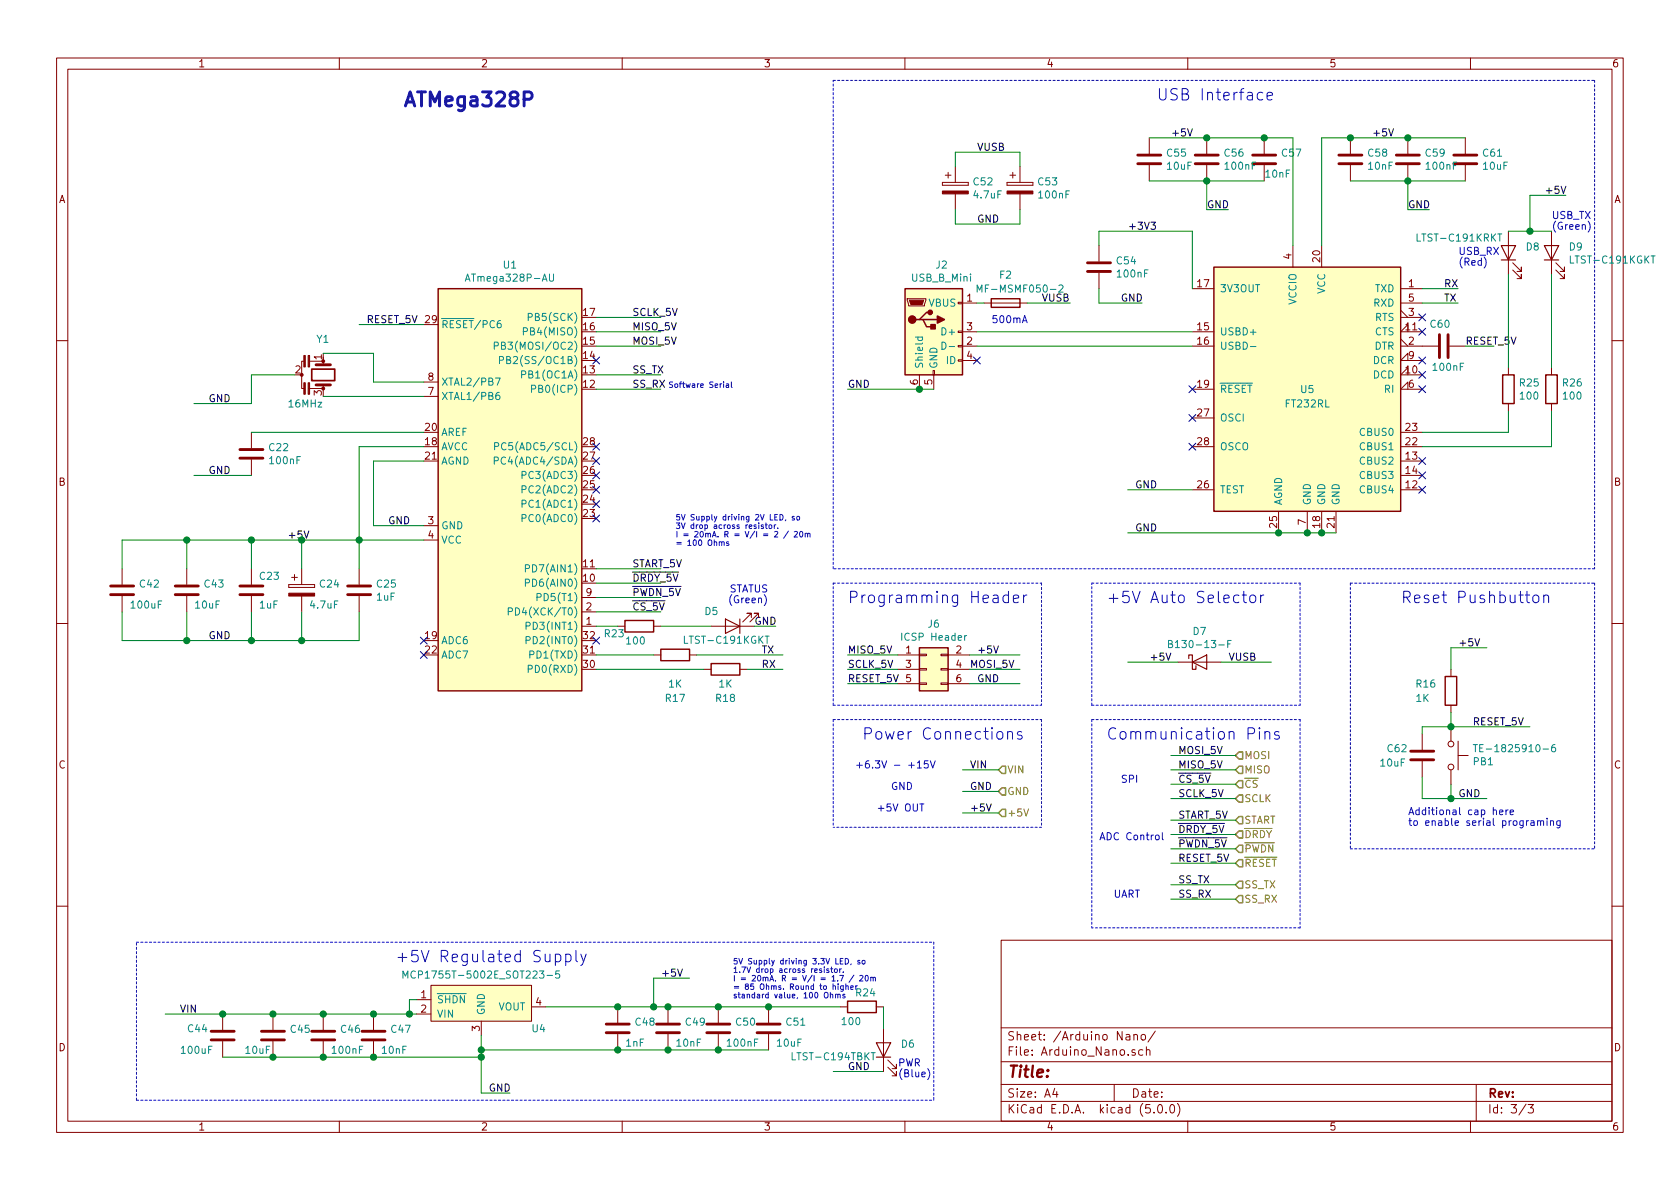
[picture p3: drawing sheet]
EESchema Schematic File Version 4
LIBS:DAQ Board-cache
EELAYER 26 0
EELAYER END
$Descr A4 11693 8268
encoding utf-8
Sheet 3 3
Title ""
Date ""
Rev ""
Comp ""
Comment1 ""
Comment2 ""
Comment3 ""
Comment4 ""
$EndDescr
$Comp
L Device:Resonator Y1
U 1 1
P 2250 2600
F 0 "Y1" V 2000 2550 50  0000 L CNN
F 1 "16MHz" V 2450 2350 50  0000 L CNN
F 2 "Resonators:CSTNE16M0V53Z000R0" H 2225 2600 50  0001 C CNN
F 3 "~" H 2225 2600 50  0001 C CNN
	1    2250 2600
	0    1    1    0   
$EndComp
$Comp
L My_MCU_Microchip_ATmega:ATmega328P-AU U1
U 1 1
P 3550 3400
F 0 "U1" H 3550 4967 50  0000 C CNN
F 1 "ATmega328P-AU" H 3550 4876 50  0000 C CNN
F 2 "Package_QFP:TQFP-32_7x7mm_P0.8mm" H 3550 3400 50  0001 C CIN
F 3 "http://ww1.microchip.com/downloads/en/DeviceDoc/ATmega328_P%20AVR%20MCU%20with%20picoPower%20Technology%20Data%20Sheet%2040001984A.pdf" H 3550 3400 50  0001 C CNN
	1    3550 3400
	1    0    0    -1  
$EndComp
Wire Wire Line
	2950 2750 2250 2750
Wire Wire Line
	2950 2650 2600 2650
Wire Wire Line
	2600 2650 2600 2450
Wire Wire Line
	2600 2450 2250 2450
Wire Wire Line
	2050 2600 1750 2600
Wire Wire Line
	1750 2600 1750 2800
Wire Wire Line
	1750 2800 1350 2800
Text Label 1450 2800 0    50   ~ 0
GND
$Comp
L Device:C C22
U 1 1
P 1750 3150
F 0 "C22" H 1865 3196 50  0000 L CNN
F 1 "100nF" H 1865 3105 50  0000 L CNN
F 2 "Capacitor_SMD:C_0603_1608Metric" H 1788 3000 50  0001 C CNN
F 3 "~" H 1750 3150 50  0001 C CNN
	1    1750 3150
	1    0    0    -1  
$EndComp
Wire Wire Line
	2950 3000 1750 3000
Wire Wire Line
	1750 3300 1350 3300
Text Label 1450 3300 0    50   ~ 0
GND
Wire Wire Line
	2950 3750 2500 3750
Wire Wire Line
	2950 3100 2500 3100
Wire Wire Line
	2950 3650 2600 3650
Text Label 2700 3650 0    50   ~ 0
GND
Text Label 2000 3750 0    50   ~ 0
+5V
$Comp
L Device:C C23
U 1 1
P 1750 4100
F 0 "C23" H 1800 4200 50  0000 L CNN
F 1 "1uF" H 1800 4000 50  0000 L CNN
F 2 "Capacitor_SMD:C_0603_1608Metric" H 1788 3950 50  0001 C CNN
F 3 "~" H 1750 4100 50  0001 C CNN
	1    1750 4100
	1    0    0    -1  
$EndComp
$Comp
L Device:CP C24
U 1 1
P 2100 4100
F 0 "C24" H 2218 4146 50  0000 L CNN
F 1 "4.7uF" H 2150 4000 50  0000 L CNN
F 2 "Capacitor_SMD:C_0603_1608Metric" H 2138 3950 50  0001 C CNN
F 3 "~" H 2100 4100 50  0001 C CNN
	1    2100 4100
	1    0    0    -1  
$EndComp
Wire Wire Line
	1750 3750 2100 3750
Wire Wire Line
	1750 3950 1750 3750
Wire Wire Line
	2100 3950 2100 3750
Connection ~ 2100 3750
$Comp
L Device:C C25
U 1 1
P 2500 4100
F 0 "C25" H 2615 4146 50  0000 L CNN
F 1 "1uF" H 2615 4055 50  0000 L CNN
F 2 "Capacitor_SMD:C_0603_1608Metric" H 2538 3950 50  0001 C CNN
F 3 "~" H 2500 4100 50  0001 C CNN
	1    2500 4100
	1    0    0    -1  
$EndComp
Wire Wire Line
	2500 3950 2500 3750
Connection ~ 2500 3750
Wire Wire Line
	2100 3750 2500 3750
Wire Wire Line
	2500 3750 2500 3100
Wire Wire Line
	2500 4450 2100 4450
Wire Wire Line
	2500 4250 2500 4450
Wire Wire Line
	1750 4250 1750 4450
Connection ~ 1750 4450
Wire Wire Line
	2100 4250 2100 4450
Connection ~ 2100 4450
Wire Wire Line
	2100 4450 1750 4450
Text Label 1450 4450 0    50   ~ 0
GND
Wire Wire Line
	2950 3200 2600 3200
Wire Wire Line
	2600 3200 2600 3650
$Comp
L Device:R R17
U 1 1
P 4700 4550
F 0 "R17" V 5000 4550 50  0000 C CNN
F 1 "1K" V 4900 4550 50  0000 C CNN
F 2 "Resistor_SMD:R_0603_1608Metric" V 4630 4550 50  0001 C CNN
F 3 "~" H 4700 4550 50  0001 C CNN
	1    4700 4550
	0    1    1    0   
$EndComp
$Comp
L Device:R R18
U 1 1
P 5050 4650
F 0 "R18" V 5250 4650 50  0000 C CNN
F 1 "1K" V 5150 4650 50  0000 C CNN
F 2 "Resistor_SMD:R_0603_1608Metric" V 4980 4650 50  0001 C CNN
F 3 "~" H 5050 4650 50  0001 C CNN
	1    5050 4650
	0    1    1    0   
$EndComp
Wire Wire Line
	4550 4550 4150 4550
Wire Wire Line
	4900 4650 4150 4650
Wire Wire Line
	4850 4550 5450 4550
Wire Wire Line
	5200 4650 5450 4650
Text Label 5300 4550 0    50   ~ 0
TX
Text Label 5300 4650 0    50   ~ 0
RX
$Comp
L Device:R R16
U 1 1
P 10100 4800
F 0 "R16" H 9850 4850 50  0000 L CNN
F 1 "1K" H 9850 4750 50  0000 L CNN
F 2 "Resistor_SMD:R_0603_1608Metric" V 10030 4800 50  0001 C CNN
F 3 "~" H 10100 4800 50  0001 C CNN
	1    10100 4800
	1    0    0    -1  
$EndComp
Wire Wire Line
	10100 5550 10350 5550
Wire Wire Line
	10100 4500 10350 4500
Text Label 10150 4500 0    50   ~ 0
+5V
Text Label 10150 5550 0    50   ~ 0
GND
Wire Wire Line
	2950 2250 2500 2250
Text Label 10250 5050 0    50   ~ 0
RESET_5V
Text Label 2550 2250 0    50   ~ 0
RESET_5V
Wire Wire Line
	4150 2200 4600 2200
Wire Wire Line
	4150 2300 4600 2300
Wire Wire Line
	4150 2400 4600 2400
Wire Wire Line
	4150 4250 4600 4250
Wire Wire Line
	4150 3950 4600 3950
Wire Wire Line
	4150 4050 4600 4050
Text Label 4400 4250 0    50   ~ 0
~CS_5V
Text Label 4400 2400 0    50   ~ 0
MOSI_5V
Text Label 4400 2300 0    50   ~ 0
MISO_5V
Text Label 4400 2200 0    50   ~ 0
SCLK_5V
Text Label 4400 3950 0    50   ~ 0
START_5V
Text Label 4400 4050 0    50   ~ 0
~DRDY_5V
Wire Wire Line
	4150 4150 4600 4150
Text Label 4400 4150 0    50   ~ 0
~PWDN_5V
NoConn ~ 2950 4450
NoConn ~ 2950 4550
NoConn ~ 4150 3600
NoConn ~ 4150 3500
NoConn ~ 4150 3400
NoConn ~ 4150 3300
NoConn ~ 4150 3200
NoConn ~ 4150 3100
NoConn ~ 4150 2500
Text Notes 9750 4200 0    79   ~ 0
Reset Pushbutton
Wire Notes Line
	9400 4050 11100 4050
Wire Wire Line
	10100 4650 10100 4500
$Comp
L Connector:USB_B_Mini J2
U 1 1
P 6500 2300
F 0 "J2" H 6555 2767 50  0000 C CNN
F 1 "USB_B_Mini" H 6555 2676 50  0000 C CNN
F 2 "Connector_USB:USB_Micro-B_Wuerth_629105150521" H 6650 2250 50  0001 C CNN
F 3 "~" H 6650 2250 50  0001 C CNN
	1    6500 2300
	1    0    0    -1  
$EndComp
$Comp
L Device:Fuse F2
U 1 1
P 7000 2100
F 0 "F2" V 6803 2100 50  0000 C CNN
F 1 "MF-MSMF050-2" V 6900 2200 50  0000 C CNN
F 2 "Fuse:Fuse_1812_4532Metric" V 6930 2100 50  0001 C CNN
F 3 "~" H 7000 2100 50  0001 C CNN
	1    7000 2100
	0    1    1    0   
$EndComp
Text Label 7250 2100 0    50   ~ 0
VUSB
$Comp
L Interface_USB:FT232RL U5
U 1 1
P 9100 2700
F 0 "U5" H 9100 2700 50  0000 C CNN
F 1 "FT232RL" H 9100 2600 50  0000 C CNN
F 2 "Package_SO:SSOP-28_5.3x10.2mm_P0.65mm" H 9100 2700 50  0001 C CNN
F 3 "http://www.ftdichip.com/Products/ICs/FT232RL.htm" H 9100 2700 50  0001 C CNN
	1    9100 2700
	1    0    0    -1  
$EndComp
Wire Wire Line
	6850 2100 6800 2100
Wire Wire Line
	7150 2100 7450 2100
NoConn ~ 6800 2500
NoConn ~ 8300 2700
NoConn ~ 8300 2900
NoConn ~ 8300 3100
Wire Wire Line
	8300 3400 7850 3400
Text Label 7900 3400 0    50   ~ 0
GND
Wire Wire Line
	9300 3700 9200 3700
Connection ~ 9100 3700
Wire Wire Line
	9100 3700 8900 3700
Connection ~ 9200 3700
Wire Wire Line
	9200 3700 9100 3700
Wire Wire Line
	8900 3700 7850 3700
Connection ~ 8900 3700
Text Label 7900 3700 0    50   ~ 0
GND
NoConn ~ 9900 3400
NoConn ~ 9900 3300
NoConn ~ 9900 3200
$Comp
L Device:R R25
U 1 1
P 10500 2700
F 0 "R25" H 10570 2746 50  0000 L CNN
F 1 "100" H 10570 2655 50  0000 L CNN
F 2 "Resistor_SMD:R_0603_1608Metric" V 10430 2700 50  0001 C CNN
F 3 "~" H 10500 2700 50  0001 C CNN
	1    10500 2700
	1    0    0    -1  
$EndComp
Wire Wire Line
	9900 2000 10150 2000
Wire Wire Line
	9900 2100 10150 2100
Text Label 10050 2000 0    50   ~ 0
RX
Text Label 10050 2100 0    50   ~ 0
TX
NoConn ~ 9900 2200
NoConn ~ 9900 2300
NoConn ~ 9900 2600
NoConn ~ 9900 2500
NoConn ~ 9900 2700
$Comp
L Device:R R26
U 1 1
P 10800 2700
F 0 "R26" H 10870 2746 50  0000 L CNN
F 1 "100" H 10870 2655 50  0000 L CNN
F 2 "Resistor_SMD:R_0603_1608Metric" V 10730 2700 50  0001 C CNN
F 3 "~" H 10800 2700 50  0001 C CNN
	1    10800 2700
	1    0    0    -1  
$EndComp
Wire Wire Line
	9900 3000 10500 3000
Wire Wire Line
	10500 3000 10500 2850
Wire Wire Line
	9900 3100 10800 3100
Wire Wire Line
	10800 3100 10800 2850
$Comp
L Device:LED D8
U 1 1
P 10500 1750
F 0 "D8" V 10538 1633 50  0000 R CNN
F 1 "LTST-C191KRKT" V 10600 2400 50  0000 R CNN
F 2 "LED_SMD:LED_0603_1608Metric" H 10500 1750 50  0001 C CNN
F 3 "~" H 10500 1750 50  0001 C CNN
	1    10500 1750
	0    -1   -1   0   
$EndComp
$Comp
L Device:LED D9
U 1 1
P 10800 1750
F 0 "D9" V 10838 1633 50  0000 R CNN
F 1 "LTST-C191KGKT" V 10747 1633 50  0000 R CNN
F 2 "LED_SMD:LED_0603_1608Metric" H 10800 1750 50  0001 C CNN
F 3 "~" H 10800 1750 50  0001 C CNN
	1    10800 1750
	0    -1   -1   0   
$EndComp
Wire Wire Line
	10500 1600 10650 1600
Wire Wire Line
	10650 1600 10650 1350
Wire Wire Line
	10650 1350 10900 1350
Connection ~ 10650 1600
Wire Wire Line
	10650 1600 10800 1600
Text Label 10750 1350 0    50   ~ 0
+5V
Wire Wire Line
	6500 2700 6400 2700
Connection ~ 6400 2700
Wire Wire Line
	6400 2700 5900 2700
Text Label 5900 2700 0    50   ~ 0
GND
$Comp
L Device:C C60
U 1 1
P 10050 2400
F 0 "C60" V 10200 2350 50  0000 L CNN
F 1 "100nF" V 9900 2250 50  0000 L CNN
F 2 "Capacitor_SMD:C_0603_1608Metric" H 10088 2250 50  0001 C CNN
F 3 "~" H 10050 2400 50  0001 C CNN
	1    10050 2400
	0    -1   -1   0   
$EndComp
Wire Wire Line
	10200 2400 10400 2400
Wire Wire Line
	8300 2000 8300 1600
Wire Wire Line
	8300 1600 7650 1600
$Comp
L Device:C C54
U 1 1
P 7650 1850
F 0 "C54" H 7765 1896 50  0000 L CNN
F 1 "100nF" H 7765 1805 50  0000 L CNN
F 2 "Capacitor_SMD:C_0603_1608Metric" H 7688 1700 50  0001 C CNN
F 3 "~" H 7650 1850 50  0001 C CNN
	1    7650 1850
	1    0    0    -1  
$EndComp
Wire Wire Line
	7650 1700 7650 1600
Wire Wire Line
	7650 2000 7650 2100
Wire Wire Line
	7650 2100 7950 2100
Text Label 7800 2100 0    50   ~ 0
GND
Wire Wire Line
	8300 2300 6800 2300
Wire Wire Line
	8300 2400 6800 2400
Text Label 7850 1600 0    50   ~ 0
+3V3
$Comp
L Device:C C57
U 1 1
P 8800 1100
F 0 "C57" H 8915 1146 50  0000 L CNN
F 1 "10nF" H 8800 1000 50  0000 L CNN
F 2 "Capacitor_SMD:C_0603_1608Metric" H 8838 950 50  0001 C CNN
F 3 "~" H 8800 1100 50  0001 C CNN
	1    8800 1100
	1    0    0    -1  
$EndComp
$Comp
L Device:C C56
U 1 1
P 8400 1100
F 0 "C56" H 8515 1146 50  0000 L CNN
F 1 "100nF" H 8515 1055 50  0000 L CNN
F 2 "Capacitor_SMD:C_0603_1608Metric" H 8438 950 50  0001 C CNN
F 3 "~" H 8400 1100 50  0001 C CNN
	1    8400 1100
	1    0    0    -1  
$EndComp
$Comp
L Device:C C55
U 1 1
P 8000 1100
F 0 "C55" H 8115 1146 50  0000 L CNN
F 1 "10uF" H 8115 1055 50  0000 L CNN
F 2 "Capacitor_SMD:C_0603_1608Metric" H 8038 950 50  0001 C CNN
F 3 "~" H 8000 1100 50  0001 C CNN
	1    8000 1100
	1    0    0    -1  
$EndComp
$Comp
L Device:C C61
U 1 1
P 10200 1100
F 0 "C61" H 10315 1146 50  0000 L CNN
F 1 "10uF" H 10315 1055 50  0000 L CNN
F 2 "Capacitor_SMD:C_0603_1608Metric" H 10238 950 50  0001 C CNN
F 3 "~" H 10200 1100 50  0001 C CNN
	1    10200 1100
	1    0    0    -1  
$EndComp
$Comp
L Device:C C59
U 1 1
P 9800 1100
F 0 "C59" H 9915 1146 50  0000 L CNN
F 1 "100nF" H 9915 1055 50  0000 L CNN
F 2 "Capacitor_SMD:C_0603_1608Metric" H 9838 950 50  0001 C CNN
F 3 "~" H 9800 1100 50  0001 C CNN
	1    9800 1100
	1    0    0    -1  
$EndComp
$Comp
L Device:C C58
U 1 1
P 9400 1100
F 0 "C58" H 9515 1146 50  0000 L CNN
F 1 "10nF" H 9515 1055 50  0000 L CNN
F 2 "Capacitor_SMD:C_0603_1608Metric" H 9438 950 50  0001 C CNN
F 3 "~" H 9400 1100 50  0001 C CNN
	1    9400 1100
	1    0    0    -1  
$EndComp
Wire Wire Line
	9000 1700 9000 950 
Wire Wire Line
	9000 950  8800 950 
Wire Wire Line
	9200 1700 9200 950 
Wire Wire Line
	9200 950  9400 950 
Wire Wire Line
	10200 950  9800 950 
Connection ~ 9400 950 
Connection ~ 9800 950 
Wire Wire Line
	9800 950  9400 950 
Wire Wire Line
	10200 1250 9800 1250
Connection ~ 9800 1250
Wire Wire Line
	9800 1250 9400 1250
Wire Wire Line
	9800 1250 9800 1450
Wire Wire Line
	9800 1450 9950 1450
Wire Wire Line
	8800 950  8400 950 
Connection ~ 8800 950 
Connection ~ 8400 950 
Wire Wire Line
	8400 950  8000 950 
Wire Wire Line
	8800 1250 8400 1250
Connection ~ 8400 1250
Wire Wire Line
	8400 1250 8000 1250
Wire Wire Line
	8400 1250 8400 1450
Wire Wire Line
	8400 1450 8550 1450
Text Label 8400 1450 0    50   ~ 0
GND
Text Label 9800 1450 0    50   ~ 0
GND
Text Label 9550 950  0    50   ~ 0
+5V
Text Label 8150 950  0    50   ~ 0
+5V
$Comp
L Device:CP C52
U 1 1
P 6650 1300
F 0 "C52" H 6768 1346 50  0000 L CNN
F 1 "4.7uF" H 6768 1255 50  0000 L CNN
F 2 "Capacitor_SMD:C_0603_1608Metric" H 6688 1150 50  0001 C CNN
F 3 "~" H 6650 1300 50  0001 C CNN
	1    6650 1300
	1    0    0    -1  
$EndComp
$Comp
L Device:CP C53
U 1 1
P 7100 1300
F 0 "C53" H 7218 1346 50  0000 L CNN
F 1 "100nF" H 7218 1255 50  0000 L CNN
F 2 "Capacitor_SMD:C_0603_1608Metric" H 7138 1150 50  0001 C CNN
F 3 "~" H 7100 1300 50  0001 C CNN
	1    7100 1300
	1    0    0    -1  
$EndComp
Wire Wire Line
	6650 1150 6650 1050
Wire Wire Line
	6650 1050 7100 1050
Wire Wire Line
	7100 1050 7100 1150
Wire Wire Line
	6650 1450 6650 1550
Wire Wire Line
	6650 1550 7100 1550
Wire Wire Line
	7100 1550 7100 1450
Text Label 6800 1050 0    50   ~ 0
VUSB
Text Label 6800 1550 0    50   ~ 0
GND
Text Notes 8050 700  0    79   ~ 0
USB Interface
Wire Notes Line
	5800 550  11100 550 
Wire Notes Line
	11100 550  11100 3950
Wire Notes Line
	11100 3950 5800 3950
Wire Notes Line
	5800 3950 5800 550 
$Comp
L Connector_Generic:Conn_02x03_Odd_Even J6
U 1 1
P 6450 4650
F 0 "J6" H 6500 4967 50  0000 C CNN
F 1 "ICSP Header" H 6500 4876 50  0000 C CNN
F 2 "Connector_PinHeader_2.54mm:PinHeader_2x03_P2.54mm_Vertical" H 6450 4650 50  0001 C CNN
F 3 "~" H 6450 4650 50  0001 C CNN
	1    6450 4650
	1    0    0    -1  
$EndComp
Text Label 5900 4550 0    50   ~ 0
MISO_5V
Text Label 5900 4650 0    50   ~ 0
SCLK_5V
Text Label 5900 4750 0    50   ~ 0
RESET_5V
Text Label 6800 4550 0    50   ~ 0
+5V
Text Label 6750 4650 0    50   ~ 0
MOSI_5V
Text Label 6800 4750 0    50   ~ 0
GND
Text Notes 5900 4200 0    79   ~ 0
Programming Header
Wire Notes Line
	5800 4050 7250 4050
Wire Notes Line
	7250 4050 7250 4900
Wire Notes Line
	5800 4900 5800 4050
Wire Notes Line
	5800 4900 7250 4900
$Comp
L Device:D_Schottky D7
U 1 1
P 8350 4600
F 0 "D7" H 8350 4816 50  0000 C CNN
F 1 "B130-13-F" H 8350 4725 50  0000 C CNN
F 2 "Diode_SMD:D_SMA" H 8350 4600 50  0001 C CNN
F 3 "~" H 8350 4600 50  0001 C CNN
	1    8350 4600
	1    0    0    -1  
$EndComp
Wire Wire Line
	8200 4600 7850 4600
Wire Wire Line
	8500 4600 8850 4600
Text Label 8000 4600 0    50   ~ 0
+5V
Text Label 8550 4600 0    50   ~ 0
VUSB
Text Notes 7700 4200 0    79   ~ 0
+5V Auto Selector
Wire Notes Line
	7600 4050 9050 4050
Wire Notes Line
	7600 4900 9050 4900
$Comp
L Device:R R23
U 1 1
P 4450 4350
F 0 "R23" V 4500 4100 50  0000 L CNN
F 1 "100" V 4550 4250 50  0000 L CNN
F 2 "Resistor_SMD:R_0603_1608Metric" V 4380 4350 50  0001 C CNN
F 3 "~" H 4450 4350 50  0001 C CNN
	1    4450 4350
	0    1    1    0   
$EndComp
$Comp
L Device:LED D5
U 1 1
P 5100 4350
F 0 "D5" H 5300 4250 50  0000 R CNN
F 1 "LTST-C191KGKT" H 5450 4450 50  0000 R CNN
F 2 "LED_SMD:LED_0603_1608Metric" H 5100 4350 50  0001 C CNN
F 3 "~" H 5100 4350 50  0001 C CNN
	1    5100 4350
	-1   0    0    1   
$EndComp
Wire Wire Line
	4300 4350 4150 4350
$Comp
L Device:C C48
U 1 1
P 4300 7150
F 0 "C48" H 4415 7196 50  0000 L CNN
F 1 "1nF" H 4350 7050 50  0000 L CNN
F 2 "Capacitor_SMD:C_0603_1608Metric" H 4338 7000 50  0001 C CNN
F 3 "~" H 4300 7150 50  0001 C CNN
	1    4300 7150
	1    0    0    -1  
$EndComp
$Comp
L Device:C C49
U 1 1
P 4650 7150
F 0 "C49" H 4765 7196 50  0000 L CNN
F 1 "10nF" H 4700 7050 50  0000 L CNN
F 2 "Capacitor_SMD:C_0603_1608Metric" H 4688 7000 50  0001 C CNN
F 3 "~" H 4650 7150 50  0001 C CNN
	1    4650 7150
	1    0    0    -1  
$EndComp
$Comp
L Device:C C50
U 1 1
P 5000 7150
F 0 "C50" H 5115 7196 50  0000 L CNN
F 1 "100nF" H 5050 7050 50  0000 L CNN
F 2 "Capacitor_SMD:C_0603_1608Metric" H 5038 7000 50  0001 C CNN
F 3 "~" H 5000 7150 50  0001 C CNN
	1    5000 7150
	1    0    0    -1  
$EndComp
$Comp
L Device:C C51
U 1 1
P 5350 7150
F 0 "C51" H 5465 7196 50  0000 L CNN
F 1 "10uF" H 5400 7050 50  0000 L CNN
F 2 "Capacitor_SMD:C_0603_1608Metric" H 5388 7000 50  0001 C CNN
F 3 "~" H 5350 7150 50  0001 C CNN
	1    5350 7150
	1    0    0    -1  
$EndComp
$Comp
L Device:C C44
U 1 1
P 1550 7200
F 0 "C44" H 1300 7250 50  0000 L CNN
F 1 "100uF" H 1250 7100 50  0000 L CNN
F 2 "Capacitor_SMD:C_1206_3216Metric" H 1588 7050 50  0001 C CNN
F 3 "~" H 1550 7200 50  0001 C CNN
	1    1550 7200
	1    0    0    -1  
$EndComp
$Comp
L Device:C C45
U 1 1
P 1900 7200
F 0 "C45" H 2015 7246 50  0000 L CNN
F 1 "10uF" H 1700 7100 50  0000 L CNN
F 2 "Capacitor_SMD:C_0603_1608Metric" H 1938 7050 50  0001 C CNN
F 3 "~" H 1900 7200 50  0001 C CNN
	1    1900 7200
	1    0    0    -1  
$EndComp
$Comp
L Device:C C46
U 1 1
P 2250 7200
F 0 "C46" H 2365 7246 50  0000 L CNN
F 1 "100nF" H 2300 7100 50  0000 L CNN
F 2 "Capacitor_SMD:C_0603_1608Metric" H 2288 7050 50  0001 C CNN
F 3 "~" H 2250 7200 50  0001 C CNN
	1    2250 7200
	1    0    0    -1  
$EndComp
$Comp
L Device:C C47
U 1 1
P 2600 7200
F 0 "C47" H 2715 7246 50  0000 L CNN
F 1 "10nF" H 2650 7100 50  0000 L CNN
F 2 "Capacitor_SMD:C_0603_1608Metric" H 2638 7050 50  0001 C CNN
F 3 "~" H 2600 7200 50  0001 C CNN
	1    2600 7200
	1    0    0    -1  
$EndComp
Connection ~ 1550 7050
Wire Wire Line
	1550 7050 1150 7050
Connection ~ 1900 7050
Wire Wire Line
	1900 7050 1550 7050
Connection ~ 2250 7050
Wire Wire Line
	2250 7050 1900 7050
Connection ~ 2600 7050
Wire Wire Line
	2600 7050 2250 7050
Wire Wire Line
	1550 7350 1900 7350
Connection ~ 1900 7350
Wire Wire Line
	1900 7350 2250 7350
Connection ~ 2250 7350
Wire Wire Line
	2250 7350 2600 7350
Connection ~ 4300 7300
Wire Wire Line
	4300 7300 4650 7300
Connection ~ 4650 7300
Wire Wire Line
	4650 7300 5000 7300
Connection ~ 5000 7300
Wire Wire Line
	5000 7300 5350 7300
Wire Wire Line
	5350 7000 5000 7000
Connection ~ 4300 7000
Connection ~ 4650 7000
Wire Wire Line
	4650 7000 4550 7000
Connection ~ 5000 7000
Wire Wire Line
	5000 7000 4650 7000
Wire Wire Line
	4550 7000 4550 6800
Wire Wire Line
	4550 6800 4800 6800
Connection ~ 4550 7000
Wire Wire Line
	4550 7000 4300 7000
Wire Wire Line
	5350 7000 5850 7000
Connection ~ 5350 7000
$Comp
L Device:R R24
U 1 1
P 6000 7000
F 0 "R24" V 5900 6950 50  0000 L CNN
F 1 "100" V 6100 6850 50  0000 L CNN
F 2 "Resistor_SMD:R_0603_1608Metric" V 5930 7000 50  0001 C CNN
F 3 "~" H 6000 7000 50  0001 C CNN
	1    6000 7000
	0    1    1    0   
$EndComp
Wire Wire Line
	3350 7350 3350 7600
Wire Wire Line
	3350 7600 3550 7600
Text Label 1250 7050 0    50   ~ 0
VIN
Text Label 4600 6800 0    50   ~ 0
+5V
Text Label 3400 7600 0    50   ~ 0
GND
Wire Wire Line
	6150 7450 5800 7450
Text Label 5900 7450 0    50   ~ 0
GND
$Comp
L Device:C C43
U 1 1
P 1300 4100
F 0 "C43" H 1415 4146 50  0000 L CNN
F 1 "10uF" H 1350 4000 50  0000 L CNN
F 2 "Capacitor_SMD:C_0603_1608Metric" H 1338 3950 50  0001 C CNN
F 3 "~" H 1300 4100 50  0001 C CNN
	1    1300 4100
	1    0    0    -1  
$EndComp
$Comp
L Device:C C42
U 1 1
P 850 4100
F 0 "C42" H 965 4146 50  0000 L CNN
F 1 "100uF" H 900 4000 50  0000 L CNN
F 2 "Capacitor_SMD:C_1206_3216Metric" H 888 3950 50  0001 C CNN
F 3 "~" H 850 4100 50  0001 C CNN
	1    850  4100
	1    0    0    -1  
$EndComp
Wire Wire Line
	1750 3750 1300 3750
Wire Wire Line
	850  3750 850  3950
Connection ~ 1750 3750
Wire Wire Line
	850  4250 850  4450
Wire Wire Line
	850  4450 1300 4450
Wire Wire Line
	1300 4250 1300 4450
Connection ~ 1300 4450
Wire Wire Line
	1300 4450 1750 4450
Wire Wire Line
	1300 3950 1300 3750
Connection ~ 1300 3750
Wire Wire Line
	1300 3750 850  3750
Text Notes 2750 6700 0    79   ~ 0
+5V Regulated Supply\n
Wire Notes Line
	6500 6550 6500 7650
Wire Notes Line
	950  7650 950  6550
Text Notes 2800 750  0    98   ~ 20
ATMega328P
Text HLabel 8600 5250 2    50   Input ~ 0
MOSI
Text HLabel 8600 5350 2    50   Input ~ 0
MISO
Text HLabel 8600 5450 2    50   Input ~ 0
~CS
Text HLabel 8600 5550 2    50   Input ~ 0
SCLK
Text HLabel 8600 5700 2    50   Input ~ 0
START
Text HLabel 8600 5800 2    50   Input ~ 0
~DRDY
Text HLabel 8600 5900 2    50   Input ~ 0
~PWDN
Text HLabel 8600 6150 2    50   Input ~ 0
SS_TX
Text HLabel 8600 6250 2    50   Input ~ 0
SS_RX
Text HLabel 8600 6000 2    50   Input ~ 0
~RESET
Text HLabel 6950 5350 2    50   Input ~ 0
VIN
Text HLabel 6950 5500 2    50   Input ~ 0
GND
Wire Wire Line
	6950 5350 6700 5350
Wire Wire Line
	6950 5500 6700 5500
Text Label 6750 5350 0    50   ~ 0
VIN
Text Label 6750 5500 0    50   ~ 0
GND
Text Label 8200 5250 0    50   ~ 0
MOSI_5V
Text Label 8200 5350 0    50   ~ 0
MISO_5V
Text Label 8200 5450 0    50   ~ 0
~CS_5V
Text Label 8200 5550 0    50   ~ 0
SCLK_5V
Text Label 8200 5700 0    50   ~ 0
START_5V
Text Label 8200 5800 0    50   ~ 0
~DRDY_5V
Text Label 8200 5900 0    50   ~ 0
~PWDN_5V
Text Label 8200 6000 0    50   ~ 0
RESET_5V
Text Label 8200 6150 0    50   ~ 0
SS_TX
Text Label 8200 6250 0    50   ~ 0
SS_RX
Text Notes 6000 5150 0    79   ~ 0
Power Connections
Text Notes 7700 5150 0    79   ~ 0
Communication Pins
Wire Notes Line
	5800 5000 7250 5000
Wire Notes Line
	7250 5750 5800 5750
Wire Notes Line
	7600 5000 9050 5000
Wire Notes Line
	9050 6450 7600 6450
Text Notes 7800 5450 0    50   ~ 0
SPI
Text Notes 7650 5850 0    50   ~ 0
ADC Control
Text Notes 7750 6250 0    50   ~ 0
UART
Text Notes 5950 5350 0    50   ~ 0
+6.3V - +15V
Text Notes 6200 5500 0    50   ~ 0
GND\n
Text HLabel 6950 5650 2    50   Input ~ 0
+5V
Wire Wire Line
	6950 5650 6700 5650
Text Label 6750 5650 0    50   ~ 0
+5V
Text Notes 6100 5650 0    50   ~ 0
+5V OUT
Wire Notes Line
	7250 5000 7250 5750
Wire Notes Line
	5800 5000 5800 5750
Wire Wire Line
	10100 5450 10100 5550
Wire Wire Line
	10100 5050 10100 4950
Text Notes 4700 3800 0    39   ~ 0
5V Supply driving 2V LED, so \n3V drop across resistor. \nI = 20mA. R = V/I = 2 / 20m \n= 100 Ohms
Text Notes 5350 4200 2    50   ~ 0
STATUS\n(Green)
$Comp
L Device:LED D6
U 1 1
P 6150 7300
AR Path="/5D80B4DC/5DB71A05" Ref="D6"  Part="1" 
AR Path="/5D7F9BD3/5DB71A05" Ref="D?"  Part="1" 
F 0 "D6" V 6188 7182 50  0000 R CNN
F 1 "LTST-C194TBKT" V 6100 7950 50  0000 R CNN
F 2 "LED_SMD:LED_0603_1608Metric" H 6150 7300 50  0001 C CNN
F 3 "~" H 6150 7300 50  0001 C CNN
	1    6150 7300
	0    -1   -1   0   
$EndComp
Text Notes 6250 7500 0    50   ~ 0
PWR\n(Blue)
Wire Wire Line
	6150 7150 6150 7000
Text Notes 5100 6950 0    39   ~ 0
5V Supply driving 3.3V LED, so \n1.7V drop across resistor. \nI = 20mA. R = V/I = 1.7 / 20m \n= 85 Ohms. Round to higher \nstandard value, 100 Ohms
Text Notes 10150 1850 0    50   ~ 0
USB_RX\n(Red)
Text Notes 10800 1600 0    50   ~ 0
USB_TX\n(Green)
Wire Wire Line
	10500 1900 10500 2550
Wire Wire Line
	10800 1900 10800 2550
Text Notes 6900 2250 0    50   ~ 0
500mA
$Comp
L My_Switch:TE-1825910-6 PB1
U 1 1
P 10100 5250
F 0 "PB1" V 10054 5398 50  0000 L CNN
F 1 "TE-1825910-6" V 10145 5398 50  0000 L CNN
F 2 "Switches:1825910-6" H 10100 5450 50  0001 C CNN
F 3 "" H 10100 5450 50  0001 C CNN
	1    10100 5250
	0    1    -1   0   
$EndComp
Connection ~ 10100 5050
Wire Wire Line
	5250 4350 5400 4350
Text Label 5250 4350 0    50   ~ 0
GND
NoConn ~ 4150 4450
$Comp
L My_Regulator_Linear:MCP1755T-5002E_SOT223-5 U4
U 1 1
P 3000 6850
F 0 "U4" H 3750 6550 50  0000 C CNN
F 1 "MCP1755T-5002E_SOT223-5" H 3350 6924 50  0000 C CNN
F 2 "Package_TO_SOT_SMD:SOT-223-6" H 3450 6100 50  0001 C CNN
F 3 "" H 3450 6100 50  0001 C CNN
	1    3000 6850
	1    0    0    -1  
$EndComp
Wire Wire Line
	2600 7350 3350 7350
Connection ~ 2600 7350
Wire Wire Line
	3350 7200 3350 7300
Connection ~ 3350 7350
Wire Wire Line
	3350 7300 4300 7300
Connection ~ 3350 7300
Wire Wire Line
	3350 7300 3350 7350
Wire Wire Line
	3800 7000 4300 7000
Wire Wire Line
	2600 7050 2850 7050
Wire Notes Line
	950  6550 6500 6550
Wire Notes Line
	950  7650 6500 7650
Wire Wire Line
	2900 6950 2850 6950
Wire Wire Line
	2850 6950 2850 7050
Connection ~ 2850 7050
Wire Wire Line
	2850 7050 2900 7050
Text Label 10200 2400 0    50   ~ 0
RESET_5V
$Comp
L Device:C C62
U 1 1
P 9900 5250
F 0 "C62" H 9650 5300 50  0000 L CNN
F 1 "10uF" H 9600 5200 50  0000 L CNN
F 2 "Capacitor_SMD:C_0603_1608Metric" H 9938 5100 50  0001 C CNN
F 3 "~" H 9900 5250 50  0001 C CNN
	1    9900 5250
	1    0    0    -1  
$EndComp
Wire Wire Line
	10100 5050 9900 5050
Wire Wire Line
	9900 5050 9900 5100
Wire Wire Line
	9900 5400 9900 5550
Wire Wire Line
	9900 5550 10100 5550
Connection ~ 10100 5550
Text Notes 9800 5750 0    50   ~ 0
Additional cap here\nto enable serial programing
Wire Notes Line
	11100 4050 11100 5900
Wire Notes Line
	9400 5900 11100 5900
Wire Notes Line
	9400 4050 9400 5900
Wire Wire Line
	4600 4350 4950 4350
Wire Wire Line
	4150 2600 4600 2600
Wire Wire Line
	4150 2700 4600 2700
Text Label 4400 2600 0    50   ~ 0
SS_TX
Text Label 4400 2700 0    50   ~ 0
SS_RX
Text Notes 4650 2700 0    39   ~ 0
Software Serial
Wire Notes Line
	9050 5000 9050 6450
Wire Notes Line
	7600 5000 7600 6450
Wire Notes Line
	9050 4050 9050 4900
Wire Notes Line
	7600 4900 7600 4050
Wire Wire Line
	5900 4750 6250 4750
Wire Wire Line
	5900 4650 6250 4650
Wire Wire Line
	5900 4550 6250 4550
Wire Wire Line
	6750 4650 7100 4650
Wire Wire Line
	6750 4550 7100 4550
Wire Wire Line
	6750 4750 7100 4750
Wire Wire Line
	8150 6150 8600 6150
Wire Wire Line
	8150 6250 8600 6250
Wire Wire Line
	8150 6000 8600 6000
Wire Wire Line
	8150 5900 8600 5900
Wire Wire Line
	8150 5800 8600 5800
Wire Wire Line
	8150 5700 8600 5700
Wire Wire Line
	8150 5550 8600 5550
Wire Wire Line
	8150 5450 8600 5450
Wire Wire Line
	8150 5350 8600 5350
Wire Wire Line
	8150 5250 8600 5250
Wire Wire Line
	10100 5050 10650 5050
$EndSCHEMATC
